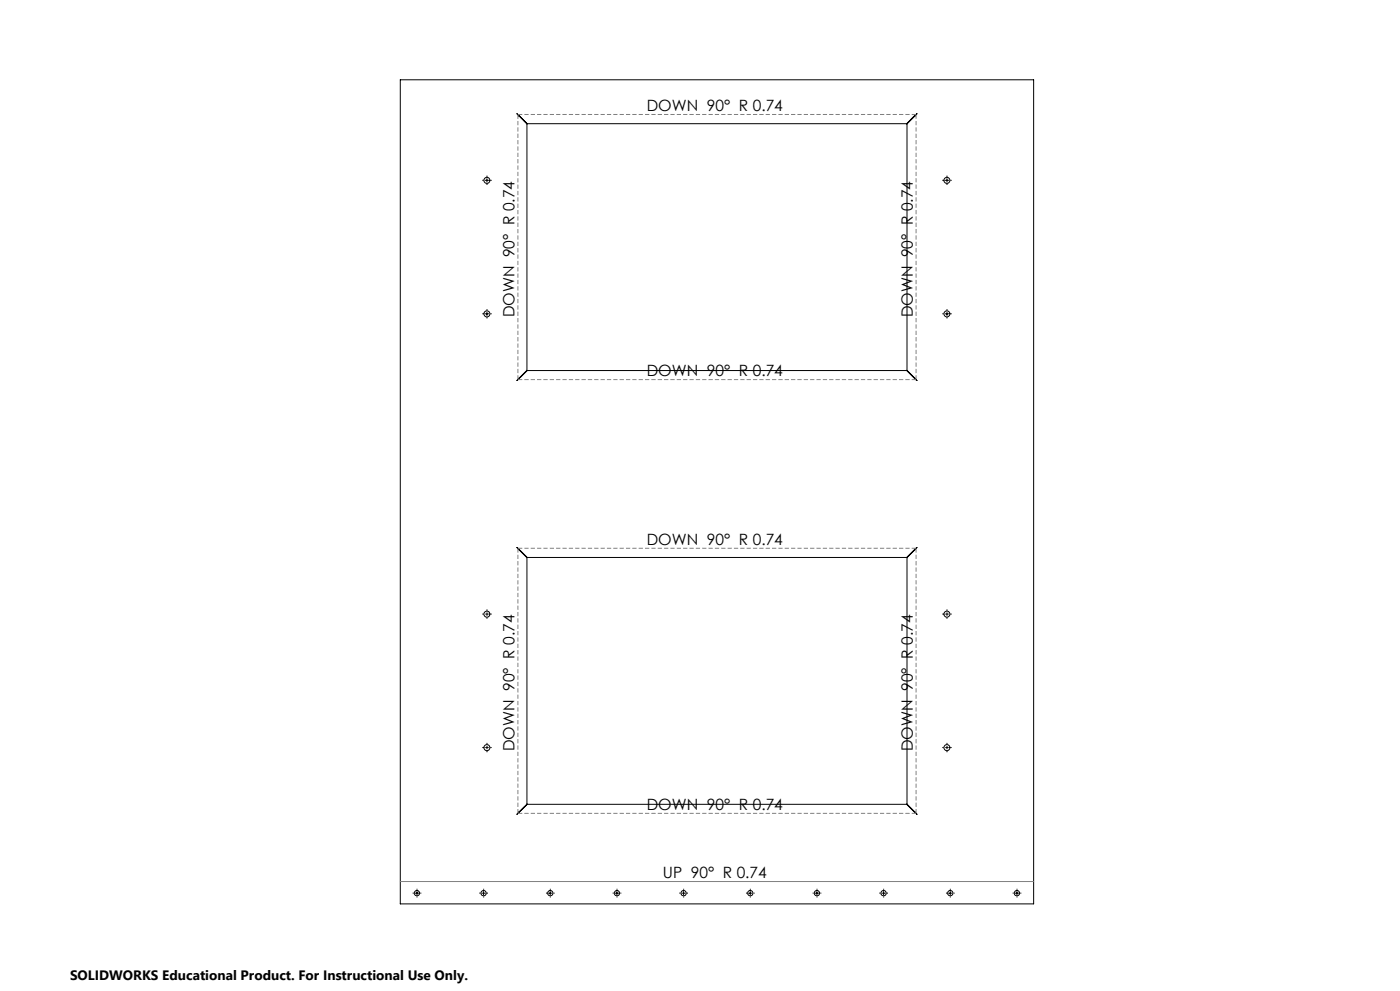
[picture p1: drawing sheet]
<svg xmlns="http://www.w3.org/2000/svg" width="420mm" height="297mm" viewBox="0 0 420 297" stroke-linecap="round" stroke-linejoin="round" font-family="sans-serif">
<g fill="none" stroke="#000" stroke-width=".3">
<path d="M120.1 23.9h190v247h-190zM274.5 34.7l-2.4 2.4v73.9l2.4 2.4M274.5 34.7h.1M274.5 34.7l.6-.6-3.1 3h-113.8l-3.1-3 3 3v73.9l-3 3 3.1-2.9h113.8l3.1 2.9-.6-.6M145.6 54h1M146.1 53.5v1.1M283.6 54h1M284.1 53.5v1.1M145.6 94h1M146.1 93.6v.9M283.6 94h1M284.1 93.6v.9"/>
<path d="M274.5 113.4h.1M274.5 164.7l-2.4 2.4v73.9l2.4 2.4M274.5 164.7h.1M274.5 164.7l.6-.6-3.1 3h-113.8l-3.1-3 3 3v73.9l-3 3 3.1-3h113.8l3.1 3-.6-.6M274.5 243.4h.1M124.6 267.7h1M125.1 267.2v1M144.6 267.7h1M145.1 267.2v1M164.6 267.7h1M165.1 267.2v1M184.6 267.7h1"/>
<path d="M185.1 267.2v1M204.6 267.7h1M205.1 267.2v1M224.6 267.7h1M225.1 267.2v1M244.6 267.7h1M245.1 267.2v1M264.6 267.7h1M265.1 267.2v1M284.6 267.7h1M285.1 267.2v1M304.6 267.7h1"/>
<path d="M305.1 267.2v1"/>
<circle cx="146.1" cy="54.1" r=".9"/>
<circle cx="284.1" cy="54.1" r=".9"/>
<circle cx="146.1" cy="94.1" r=".91"/>
<circle cx="284.1" cy="94.1" r=".9"/>
<circle cx="146.1" cy="184.1" r=".9"/>
<circle cx="284.1" cy="184.1" r=".9"/>
<circle cx="146.1" cy="224.1" r=".91"/>
<circle cx="284.1" cy="224.1" r=".9"/>
<circle cx="125.1" cy="267.7" r=".8"/>
<circle cx="145.1" cy="267.7" r=".8"/>
<circle cx="165.1" cy="267.7" r=".8"/>
<circle cx="185.1" cy="267.7" r=".8"/>
<circle cx="205.1" cy="267.7" r=".8"/>
<circle cx="225.1" cy="267.7" r=".8"/>
<circle cx="245.1" cy="267.7" r=".81"/>
<circle cx="265.1" cy="267.7" r=".81"/>
<circle cx="285.1" cy="267.7" r=".81"/>
<circle cx="305.1" cy="267.7" r=".81"/>
</g>
<g fill="none" stroke="#000" stroke-width=".3" stroke-dasharray="15.2 1.3 1.3 1.3" stroke-linecap="butt">
<path d="M145.1 54h-.4M146.1 53v-.4M146.1 55v.4M147.1 54h.4M283.1 54h-.4M284.1 53v-.4M284.1 55v.4M285.1 54h.4M145.1 94h-.4M146.1 93v-.4M146.1 95v.4M147.1 94h.4"/>
<path d="M283.1 94h-.4M284.1 93v-.4M284.1 95v.4M285.1 94h.4M145.1 184h-.4M146.1 184v-.5M146.1 184h-.5M146.1 184v.5M146.1 184h.5M146.1 183v-.4M146.1 185v.4M147.1 184h.4"/>
<path d="M283.1 184h-.4M284.1 184v-.5M284.1 184h-.5M284.1 184v.5M284.1 184h.5M284.1 183v-.4M284.1 185v.4M285.1 184h.4M145.1 224h-.4M146.1 224v-.5M146.1 224h-.5M146.1 224v.5"/>
<path d="M146.1 224h.5M146.1 223v-.4M146.1 225v.4M147.1 224h.4M283.1 224h-.4M284.1 224v-.5M284.1 224h-.5M284.1 224v.5M284.1 224h.5M284.1 223v-.4M284.1 225v.4M285.1 224h.4"/>
<path d="M124.1 267.7h-.3M125.1 266.7v-.3M125.1 268.7v.3M126.1 267.7h.3M144.1 267.7h-.3M145.1 266.7v-.3M145.1 268.7v.3M146.1 267.7h.3M164.1 267.7h-.3M165.1 266.7v-.3M165.1 268.7v.3M166.1 267.7h.3"/>
<path d="M184.1 267.7h-.3M185.1 266.7v-.3M185.1 268.7v.3M186.1 267.7h.3M204.1 267.7h-.3M205.1 266.7v-.3M205.1 268.7v.3M206.1 267.7h.3M224.1 267.7h-.3M225.1 266.7v-.3M225.1 268.7v.3M226.1 267.7h.3"/>
<path d="M244.1 267.7h-.3M245.1 266.7v-.3M245.1 268.7v.3M246.1 267.7h.3M264.1 267.7h-.3M265.1 266.7v-.3M265.1 268.7v.3M266.1 267.7h.3M284.1 267.7h-.3M285.1 266.7v-.3M285.1 268.7v.3M286.1 267.7h.3"/>
<path d="M304.1 267.7h-.3M305.1 266.7v-.3M305.1 268.7v.3M306.1 267.7h.3"/>
</g>
<path d="M155.4 34.3h119.4M274.8 34.4v79.3M155.4 113.7v-79.3M274.8 113.8h-119.4M155.4 164.3h119.4M274.8 164.4v79.3M155.4 243.7v-79.3M274.8 243.8h-119.4" fill="none" stroke="#808080" stroke-width=".3" stroke-dasharray="1.3 .6" stroke-linecap="butt"/>
<path d="M120.1 264.2h190" fill="none" stroke="#808080" stroke-width=".3"/>
<g font-size="4.7">
<text x="194" y="33.3">DOWN 90° R 0.74</text>
<text x="154.4" y="95.1" transform="rotate(-90 154.4 95.1)">DOWN 90° R 0.74</text>
<text x="273.8" y="95.1" transform="rotate(-90 273.8 95.1)">DOWN 90° R 0.74</text>
<text x="194" y="112.7">DOWN 90° R 0.74</text>
<text x="194" y="163.3">DOWN 90° R 0.74</text>
<text x="154.4" y="225.1" transform="rotate(-90 154.4 225.1)">DOWN 90° R 0.74</text>
<text x="273.8" y="225.1" transform="rotate(-90 273.8 225.1)">DOWN 90° R 0.74</text>
<text x="194" y="242.8">DOWN 90° R 0.74</text>
<text x="198.8" y="263.1">UP 90° R 0.74</text>
</g>
<text font-size="4.1" x="21" y="293.7">SOLIDWORKS Educational Product. For Instructional Use Only.</text>
</svg>
